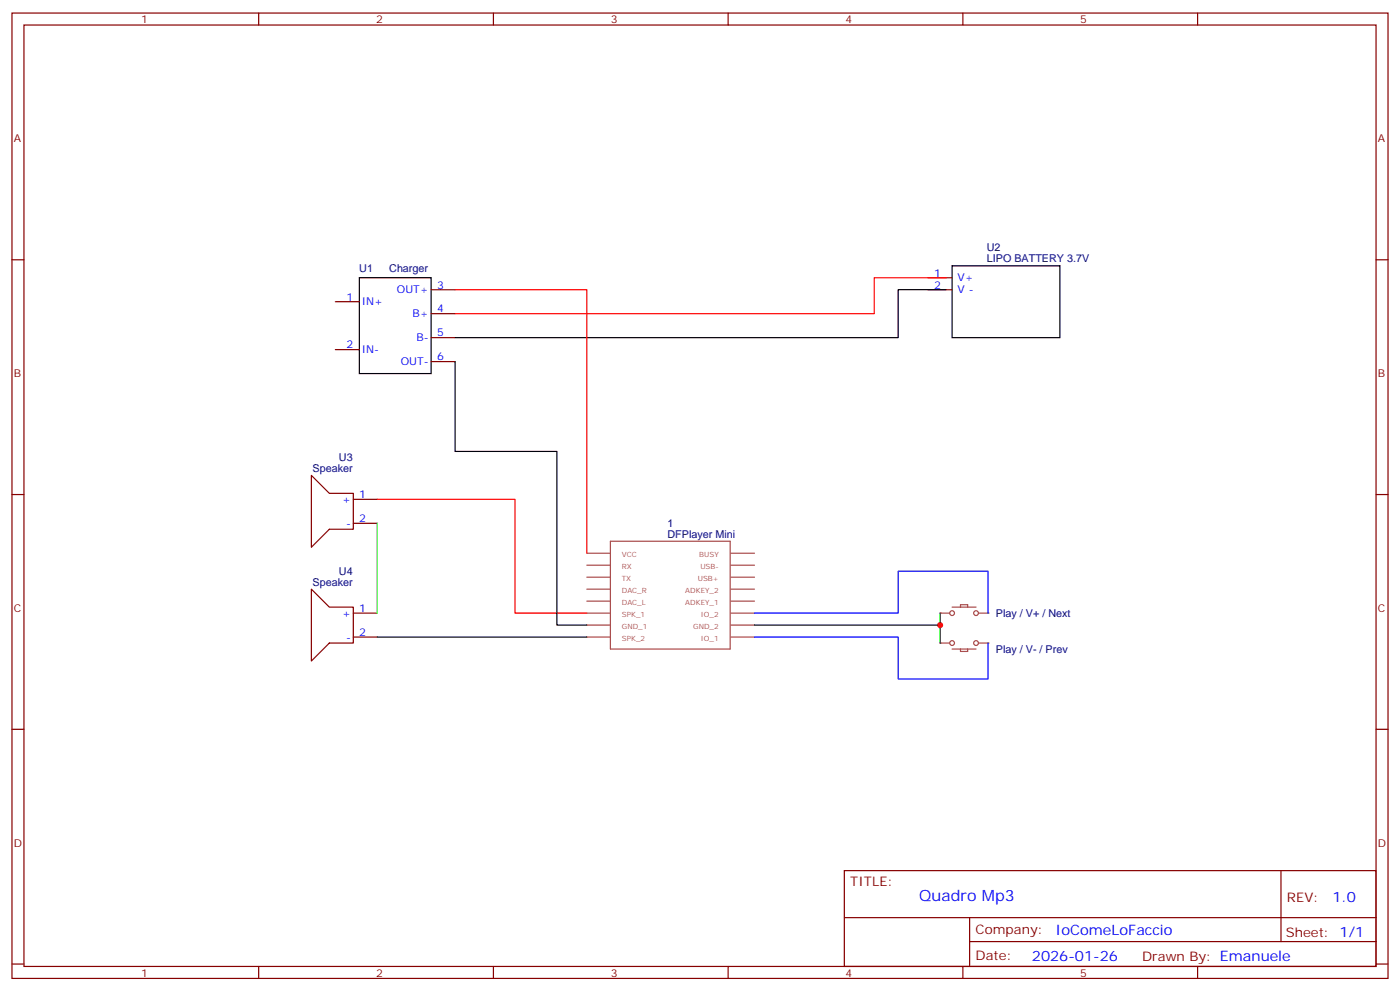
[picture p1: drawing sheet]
<svg xmlns="http://www.w3.org/2000/svg" width="412mm" height="292mm" viewBox="0 0 412 292" stroke-linecap="round" stroke-linejoin="round" font-family="sans-serif">
<g fill="none" stroke="#870000" stroke-width=".35">
<path d="M3.5 3.8h405.4v284.4h-405.4zM7.1 7.4h398.2v277.3h-398.2zM76.2 3.8v3.6M145.3 3.8v3.6M214.5 3.8v3.6M283.6 3.8v3.6M352.8 3.8v3.6M3.5 76.5h3.6M405.3 76.5h3.6M98.8 88.9h7M127 85.3h7.1M127 92.4h7.1"/>
<path d="M127 99.4h7.1M273.4 85.3h7.1M273.4 81.8h7.1M98.8 103h7M127 106.5h7.1M3.5 145.7h3.6M405.3 145.7h3.6M3.5 214.8h3.6M405.3 214.8h3.6M248.7 256.4h156.6v28.3h-156.6zM377.3 256.5v20.8M248.7 270.3h156.5"/>
<path d="M285.6 277.3h119.6M285.6 270.3v14.1M3.5 284h3.6M76.2 284.7v3.5M145.3 284.7v3.5M214.5 284.7v3.5M283.6 284.7v3.5M352.8 284.7v3.5M405.3 284h3.6"/>
</g>
<g fill="none" stroke="#a64a4a" stroke-width=".35">
<path d="M179.8 159.4h35.3v31.8h-35.3zM172.9 162.9h6.9M172.9 166.5h6.9M172.9 170h6.9M172.9 173.5h6.9M172.9 177.1h6.9M215.3 162.9h6.9M215.3 166.5h6.9M215.3 170h6.9M215.3 173.5h6.9M215.3 177.1h6.9M172.9 180.6h6.9"/>
<path d="M172.9 184.1h6.9M172.9 187.6h6.9M215.3 180.6h6.9M215.3 184.1h6.9M215.3 187.6h6.9M276.9 189.4h2.9M280.5 191.2h7M282.9 191.2v.7h2.1v-.7M288.2 189.4h2.8"/>
<circle cx="280.5" cy="189.4" r=".71"/>
<circle cx="287.5" cy="189.4" r=".71"/>
</g>
<path d="M280.5 78.3h31.7v21.1h-31.7zM105.8 81.8h21.2v28.2h-21.2z" fill="none" stroke="#000" stroke-width=".35"/>
<g fill="#a64a4a">
<circle cx="291" cy="189.4" r=".18"/>
<circle cx="276.9" cy="189.4" r=".18"/>
</g>
<path d="M91.7 140l5.3 5.3h7.1v10.6h-7.1l-5.3 5.3zM104.1 147.1h7M104.1 154.1h7M91.7 173.5l5.3 5.3h7.1v10.6h-7.1l-5.3 5.3zM104.1 180.6h7M104.1 187.6h7" fill="none" stroke="#870000" stroke-width=".35"/>
<path d="M111.1 154.1v26.5" fill="none" stroke="#0f0" stroke-width=".35"/>
<path d="M278.7 81.8h-21.2v10.6h-123.4M111.1 147.1h40.6v33.5h21.2" fill="none" stroke="#f00" stroke-width=".35"/>
<path d="M278.7 85.3h-14.1v14.1h-130.5M134.1 106.5v26.5h29.9v51.1h8.9M111.1 187.6h61.8" fill="none" stroke="#000" stroke-width=".35"/>
<g fill="none" stroke="#a64a4a" stroke-width=".35">
<path d="M280.5 178.8h7M282.9 178.8v-.7h2.1v.7M276.9 180.6h2.9M288.2 180.6h2.8"/>
<circle cx="280.5" cy="180.6" r=".71"/>
<circle cx="287.5" cy="180.6" r=".71"/>
</g>
<g fill="#a64a4a">
<circle cx="291" cy="180.6" r=".18"/>
<circle cx="276.9" cy="180.6" r=".18"/>
</g>
<path d="M222.2 180.6h42.4v-12.4h26.4v12.4M222.2 187.6h42.4v12.4h26.4v-10.6" fill="none" stroke="#00f" stroke-width=".35"/>
<path d="M276.9 180.6v8.8" fill="none" stroke="#008700" stroke-width=".35"/>
<path d="M222.2 184.1h54.7" fill="none" stroke="#000" stroke-width=".35"/>
<path d="M134.1 85.3h38.8v77.6" fill="none" stroke="#f00" stroke-width=".35"/>
<circle cx="276.9" cy="184.1" r=".88" fill="#c00"/>
<text font-size="4.6" fill="#00f" x="270.8" y="265.5">Quadro Mp3</text>
<g font-size="4.2" fill="#00f">
<text x="392.5" y="265.7">1.0</text>
<text x="310.9" y="275.3">IoComeLoFaccio</text>
<text x="304" y="283.1">2026-01-26</text>
</g>
<g font-size="3.9" fill="#800">
<text x="250.5" y="261">TITLE:</text>
<text x="379.1" y="265.7">REV:</text>
<text x="287.4" y="275.2">Company:</text>
<text x="378.7" y="275.8">Sheet: 1/1</text>
<text x="287.4" y="282.9">Date:</text>
<text x="336.4" y="283">Drawn By: Emanuele</text>
</g>
<g font-size="3.2" fill="#800">
<text x="41.6" y="6.8">1</text>
<text x="110.8" y="6.8">2</text>
<text x="179.9" y="6.8">3</text>
<text x="249.1" y="6.8">4</text>
<text x="318.2" y="6.8">5</text>
<text x="4.1" y="41.9">A</text>
<text x="405.9" y="41.9">A</text>
<text x="4.1" y="111.1">B</text>
<text x="405.9" y="111.1">B</text>
<text x="4.1" y="180.2">C</text>
<text x="405.9" y="180.2">C</text>
<text x="4.1" y="249.4">D</text>
<text x="405.9" y="249.4">D</text>
<text x="41.6" y="287.7">1</text>
<text x="110.8" y="287.7">2</text>
<text x="179.9" y="287.7">3</text>
<text x="249.1" y="287.7">4</text>
<text x="318.2" y="287.7">5</text>
</g>
<g font-size="3.2" fill="#000080">
<text x="290.7" y="77.2">LIPO BATTERY 3.7V</text>
<text x="290.7" y="74.1">U2</text>
<text x="105.8" y="80">U1</text>
<text x="114.7" y="80">Charger</text>
<text x="99.8" y="135.8">U3</text>
<text x="92.1" y="139">Speaker</text>
<text x="196.6" y="155.2">1</text>
<text x="196.6" y="158.4">DFPlayer Mini</text>
<text x="92.1" y="172.5">Speaker</text>
<text x="99.8" y="169.3">U4</text>
<text x="293.4" y="181.7">Play / V+ / Next</text>
<text x="293.4" y="192.3">Play / V- / Prev</text>
</g>
<g font-size="3.2" fill="#00f">
<text x="275.2" y="81.5">1</text>
<text x="282" y="82.9">V+</text>
<text x="102.1" y="88.5">1</text>
<text x="106.5" y="89.9">IN+</text>
<text x="116.9" y="86.4">OUT+</text>
<text x="128.8" y="85">3</text>
<text x="275.2" y="85">2</text>
<text x="282.1" y="86.4">V -</text>
<text x="121.5" y="93.5">B+</text>
<text x="128.8" y="92">4</text>
<text x="122.7" y="100.5">B-</text>
<text x="128.8" y="99.1">5</text>
<text x="102.1" y="102.6">2</text>
<text x="106.5" y="104">IN-</text>
<text x="118.1" y="107.6">OUT-</text>
<text x="128.8" y="106.2">6</text>
<text x="100.8" y="148.1">+</text>
<text x="105.8" y="146.7">1</text>
<text x="101.9" y="155.2">-</text>
<text x="105.8" y="153.8">2</text>
<text x="100.8" y="181.6">+</text>
<text x="105.8" y="180.2">1</text>
<text x="101.9" y="188.7">-</text>
<text x="105.8" y="187.3">2</text>
</g>
<g font-size="2.1" fill="#a54b4b">
<text x="183.2" y="164">VCC</text>
<text x="183.2" y="167.5">RX</text>
<text x="206" y="164">BUSY</text>
<text x="206.3" y="167.5">USB-</text>
<text x="183.2" y="171">TX</text>
<text x="205.5" y="171">USB+</text>
<text x="183.2" y="174.6">DAC_R</text>
<text x="183.2" y="178.1">DAC_L</text>
<text x="201.9" y="174.6">ADKEY_2</text>
<text x="201.9" y="178.1">ADKEY_1</text>
<text x="183.2" y="181.6">SPK_1</text>
<text x="183.2" y="185.2">GND_1</text>
<text x="204.2" y="185.2">GND_2</text>
<text x="206.5" y="181.6">IO_2</text>
<text x="183.2" y="188.7">SPK_2</text>
<text x="206.5" y="188.7">IO_1</text>
</g>
</svg>
